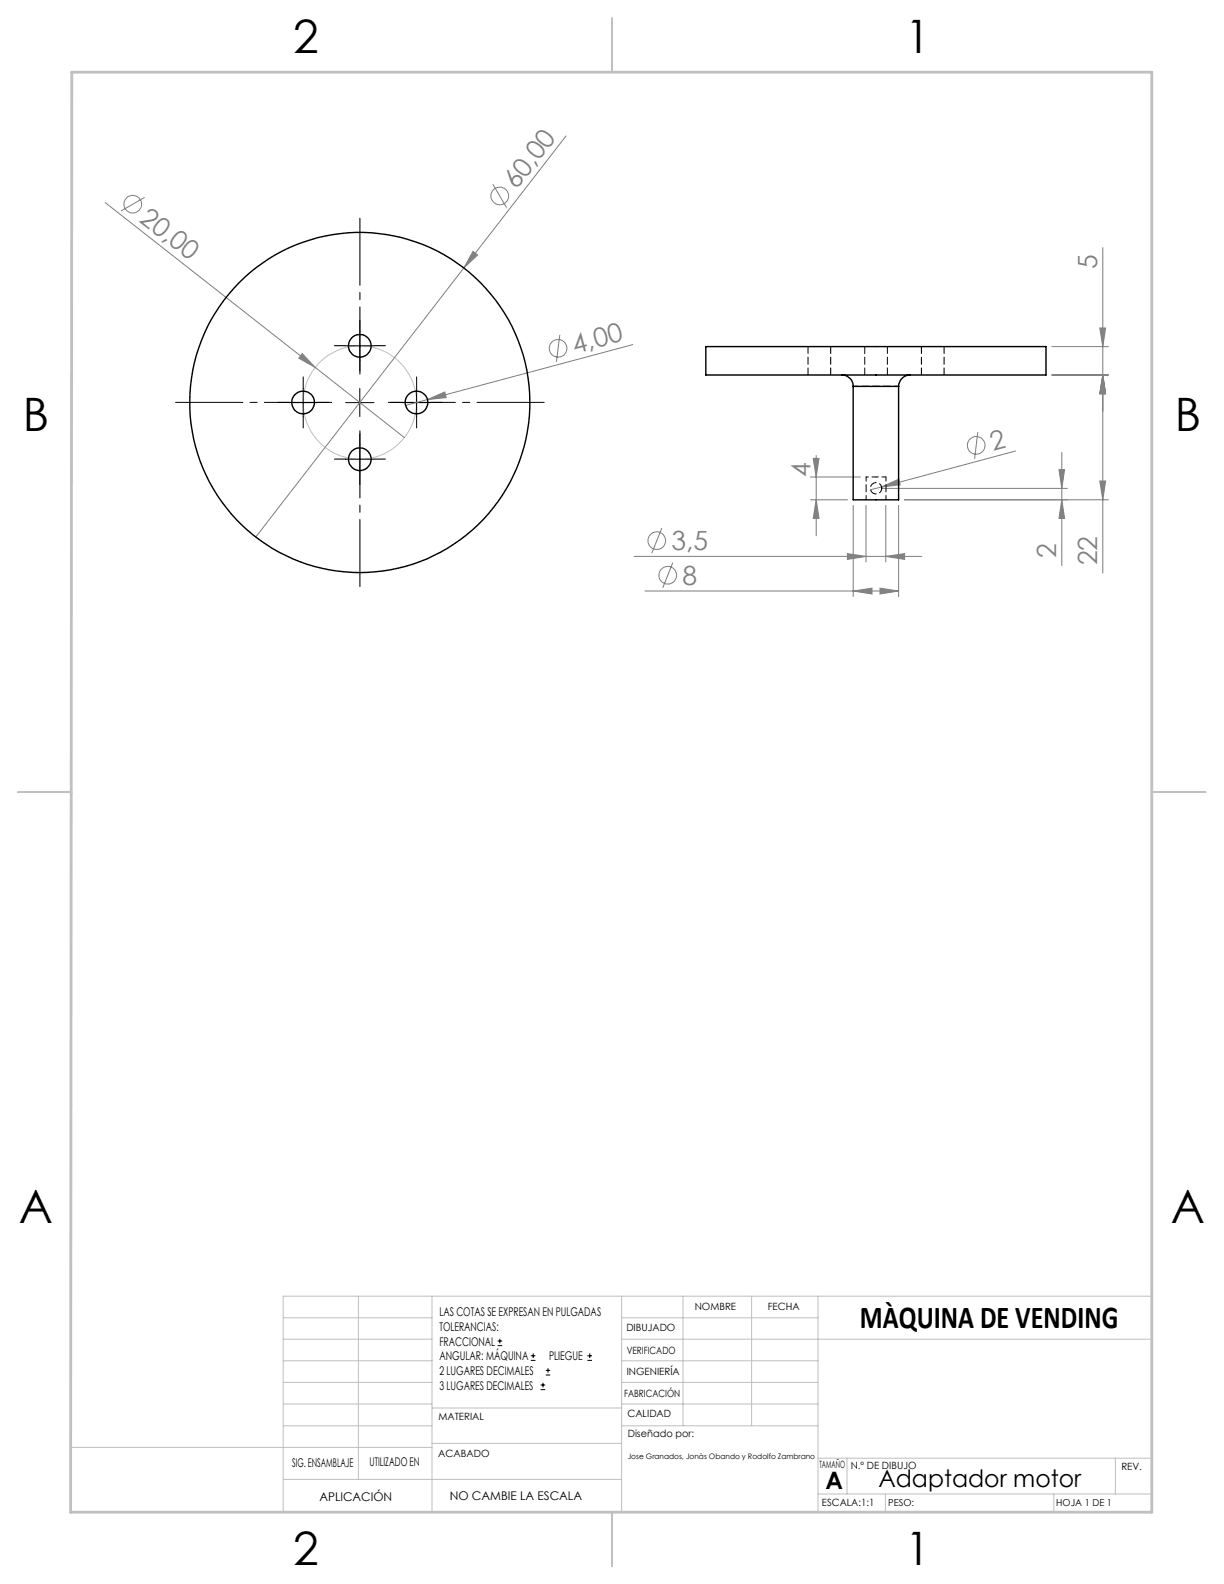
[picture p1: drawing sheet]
<svg xmlns="http://www.w3.org/2000/svg" width="216mm" height="279mm" viewBox="0 0 216 279" stroke-linecap="round" stroke-linejoin="round" font-family="sans-serif">
<g fill="none" stroke="#c0c0c0" stroke-width=".18">
<path d="M50 232.4h26.2M50 236.2h26.2M63.2 228.6v32.3M76.2 228.6v38.1M109.6 228.6v38.1M109.6 232.4h34.7M109.6 236.2h93.6M120.5 228.6v22.9M132.6 228.6v22.9M144.3 228.6v38.1M203.2 228.6h-153.2v38.1M12.5 255.3h63.7"/>
<path d="M50 243.8h26.2M50 251.5h26.2M50 240h26.2M50 247.7h26.2M76.2 254.6h33.4M76.2 248.4h33.4M109.6 243.8h34.7M109.6 251.5h34.7M109.6 240h34.7M109.6 247.7h34.7M144.3 257.2h58.9M149.4 257.2v6.3"/>
<path d="M196.7 257.2v6.3M50 260.9h59.6M144.3 263.5h58.9M156.2 263.5v3.2M185.9 263.5v3.2"/>
<circle cx="63.5" cy="71" r="10"/>
</g>
<path d="M108 3.2v9.5M3.1 139.7h9.6M203.2 139.7h9.5M108 266.7v9.6" fill="none" stroke="#c0c0c0" stroke-width=".25"/>
<path d="M12.7 12.7h190.5v254h-190.7z" fill="none" stroke="#c0c0c0" stroke-width=".5"/>
<g fill="none" stroke="#808080" stroke-width=".18">
<path d="M18.6 35.7l37 29.1M25.5 34.8l-4.2 2.4M86.9 32.5l2.5 4.1M99.8 24l-18 23.3M81.8 47.3l-36.7 47.4M83.4 44.3l.8 .7-2.4 2.3zM98.7 59.1l-.6 4.7M194 57.9h1l-.5 3.2zM194.5 43.7v57.4M53.3 62.4l2.3 2.4-2.9-1.6zM55.6 64.8l15.7 12.4M75.4 70.5l3.1-1.4 .2 1z"/>
<path d="M111.6 60.8l-40.1 10.7M172.5 76.2l-.6 4.7M179.1 79.6l-23.6 6.3M185.5 66.1h10M185.5 61.1h10M187.3 79.8v20M194.5 66.1l.5 3.4h-1zM111.8 98.1h50.8M116.7 93.1l-1.7 4.5M118.7 99.2l-1.8 4.5M142.9 88.2h6.6M142.9 84.1h8.9"/>
<path d="M143.4 80.9h1.1l-.5 3.2zM144 88.2l.5 3.2h-1.1zM144 80.3v14.2M149.5 97.6l3.3 .5-3.3 .6zM150.5 89.1v16.1M152.8 89.1v10M155.5 85.9l3-1.4 .3 1zM155.5 85.9l-2 .5M155.5 86.1h32.8M156.2 98.1l3.4-.5v1.1zM156.2 89.1v10M158.5 89.1v16.1"/>
<path d="M159.5 88.2h36M186.8 82.8h1l-.5 3.3zM187.3 88.2l.5 3.2h-1zM194 84.8h1l-.5 3.4zM113.8 104.2h44.7M150.5 104.2l3.3-.4v1zM155.2 103.8l3.3 .4-3.3 .6z"/>
<circle cx="23.4" cy="36" r="1.54"/>
<circle cx="88.1" cy="34.6" r="1.56"/>
<circle cx="98.4" cy="61.4" r="1.55"/>
<circle cx="172.2" cy="78.6" r="1.57"/>
<circle cx="115.8" cy="95.4" r="1.56"/>
<circle cx="117.8" cy="101.5" r="1.56"/>
</g>
<path d="M58.5 71h-27.5M63.5 66v-27.5M63.5 76v27.5M68.5 71h27.5" fill="none" stroke="#000" stroke-width=".18" stroke-dasharray="15.2 1.3 1.3 1.3" stroke-dashoffset="3.4"/>
<g fill="none" stroke="#000" stroke-width=".18" stroke-dasharray="15.2 1.3 1.3 1.3">
<path d="M63.5 58.5v-2M51 71h-2M53.5 68.5v-2M53.5 73.5v2M56 71h2M61 61h-2M63.5 78.5v-2M63.5 63.5v2M66 61h2M71 71h-2M73.5 68.5v-2M73.5 73.5v2"/>
<path d="M76 71h2M61 81h-2M63.5 83.5v2M66 81h2"/>
</g>
<path d="M63.5 58.5v5M51 71h5M53.5 68.5v5M61 71h5M61 61h5M63.5 68.5v5M63.5 78.5v5M71 71h5M73.5 68.5v5M61 81h5" fill="none" stroke="#000" stroke-width=".18"/>
<g fill="#808080">
<path d="M53.3 62.4l2.3 2.4-2.9-1.6z"/>
<path d="M75.4 70.5l3.1-1.4 .2 1z"/>
<path d="M155.5 85.9l3-1.4 .3 1z"/>
<path d="M83.4 44.3l.8 .7-2.4 2.3z"/>
<path d="M150.5 104.2l3.3-.4v1zM155.2 103.8l3.3 .4-3.3 .6zM149.5 97.6l3.3 .5-3.3 .6zM156.2 98.1l3.4-.5v1.1z"/>
<path d="M194.5 66.1l.5 3.4h-1zM194 57.9h1l-.5 3.2zM194 84.8h1l-.5 3.4zM194.5 66.1l.5 3.4h-1z"/>
<path d="M143.4 80.9h1.1l-.5 3.2zM144 88.2l.5 3.2h-1.1zM186.8 82.8h1l-.5 3.3zM187.3 88.2l.5 3.2h-1z"/>
</g>
<g fill="none" stroke="#000" stroke-width=".25">
<path d="M124.5 61.1h60v5h-60zM148.5 66.1a1.99 1.99 0 0 1 2 2.1M150.5 68.2v20h8v-20M150.5 68.2h8M160.5 66.1a2.05 2.05 0 0 0-2 2.1"/>
<circle cx="53.5" cy="71" r="2.01"/>
<circle cx="63.5" cy="61" r="2"/>
<circle cx="63.5" cy="71" r="30"/>
<circle cx="73.5" cy="71" r="2.01"/>
<circle cx="63.5" cy="81" r="2"/>
</g>
<path d="M150.5 68.1h8M155.5 86.1a1 1 0 0 1-1.4 .9 1 1 0 0 1-.2-1.7 1 1 0 0 1 1.6 .7v.1" fill="none" stroke="#000" stroke-width=".18" stroke-dasharray="1.3 .6" stroke-dashoffset=".4"/>
<path d="M152.8 84.1h1.7M154.5 84.1h1.8" fill="none" stroke="#000" stroke-width=".18" stroke-dasharray="1.3 .6" stroke-dashoffset=".9"/>
<path d="M142.5 61.1v5M146.5 66.1v-5M152.5 61.1v5M156.5 66.1v-5M162.5 61.1v5M166.5 66.1v-5" fill="none" stroke="#000" stroke-width=".18" stroke-dasharray="1.3 .6"/>
<path d="M152.8 84.1v4M156.3 88.1v-4" fill="none" stroke="#000" stroke-width=".18" stroke-dasharray="1.3 .6" stroke-dashoffset=".5"/>
<g fill="none" stroke="#000" stroke-width=".18">
<path d="M87.8 237.3h.8M87.8 236.5h.8M88.2 236.1v.9M93.6 240h.8M93.6 239.1h.8M94.1 238.7v.8M103.6 240h.8M103.6 239.1h.8M104 238.7v.8M95.4 245.1h.8M95.4 244.3h.8M95.8 243.9v.8"/>
<path d="M96.3 242.5h.7M96.3 241.7h.7M96.7 241.3v.8"/>
</g>
<g font-size="8.1">
<text x="51.7" y="9.3">2</text>
<text x="159.7" y="9.3">1</text>
<text x="4" y="76">B</text>
<text x="207.2" y="76">B</text>
<text x="3.3" y="215.7">A</text>
<text x="206.5" y="215.7">A</text>
<text x="51.7" y="276">2</text>
<text x="159.7" y="276">1</text>
</g>
<text font-size="5.6" x="151.7" y="234.3">MÀQUINA DE VENDING</text>
<g font-size="4.7" fill="#808080">
<text x="91.1" y="33.6" transform="rotate(-52 91.1 33.6)">60,00</text>
<text x="24.4" y="38.9" transform="rotate(38 24.4 38.9)">20,00</text>
<text x="193.5" y="47.5" transform="rotate(-90 193.5 47.5)">5</text>
<text x="101.4" y="62.4" transform="rotate(-15 101.4 62.4)">4,00</text>
<text x="175.1" y="79.5" transform="rotate(-15 175.1 79.5)">2</text>
<text x="143" y="84.2" transform="rotate(-90 143 84.2)">4</text>
<text x="118.4" y="97.1">3,5</text>
<text x="186.3" y="98.5" transform="rotate(-90 186.3 98.5)">2</text>
<text x="193.5" y="99.7" transform="rotate(-90 193.5 99.7)">22</text>
<text x="120.4" y="103.2">8</text>
</g>
<g font-size="4.2">
<text x="145.6" y="262.7">A</text>
<text x="154.9" y="262.4">Adaptador motor</text>
</g>
<g font-size="2.1">
<text x="77.5" y="232.2">LAS COTAS SE EXPRESAN EN PULGADAS</text>
<text x="77.5" y="234.7">TOLERANCIAS:</text>
<text x="77.5" y="237.3">FRACCIONAL</text>
<text x="77.5" y="239.9">ANGULAR: MÁQUINA</text>
<text x="96.9" y="239.9">PLIEGUE</text>
<text x="77.5" y="242.5">2 LUGARES DECIMALES</text>
<text x="77.5" y="245.1">3 LUGARES DECIMALES</text>
<text x="51.5" y="258.7">SIG. ENSAMBLAJE</text>
<text x="65.2" y="258.6">UTILIZADO EN</text>
<text x="56.3" y="264.8">APLICACIÓN</text>
<text x="79.3" y="264.6">NO CAMBIE LA ESCALA</text>
</g>
<g font-size="1.8">
<text x="122.5" y="231.1">NOMBRE</text>
<text x="135.4" y="231.1">FECHA</text>
<text x="110.5" y="234.8">DIBUJADO</text>
<text x="110.5" y="238.9">VERIFICADO</text>
<text x="110.6" y="242.5">INGENIERÍA</text>
<text x="77.3" y="250.5">MATERIAL</text>
<text x="110.1" y="246.4">FABRICACIÓN</text>
<text x="110.7" y="250">CALIDAD</text>
<text x="77.3" y="257">ACABADO</text>
<text x="110.7" y="253.5">Diseñado por:</text>
<text x="144.5" y="258.9">TAMAÑO</text>
<text x="150.1" y="259.1">N.º DE DIBUJO</text>
<text x="197.8" y="259.2">REV.</text>
<text x="145" y="265.7">ESCALA:1:1</text>
</g>
<g font-size="1.7">
<text x="156.7" y="265.7">PESO:</text>
<text x="186.3" y="265.7">HOJA 1 DE 1</text>
</g>
<text font-size="1.3" x="110.7" y="257.4">Jose Granados, Jonàs Obando y Rodolfo Zambrano</text>
</svg>
